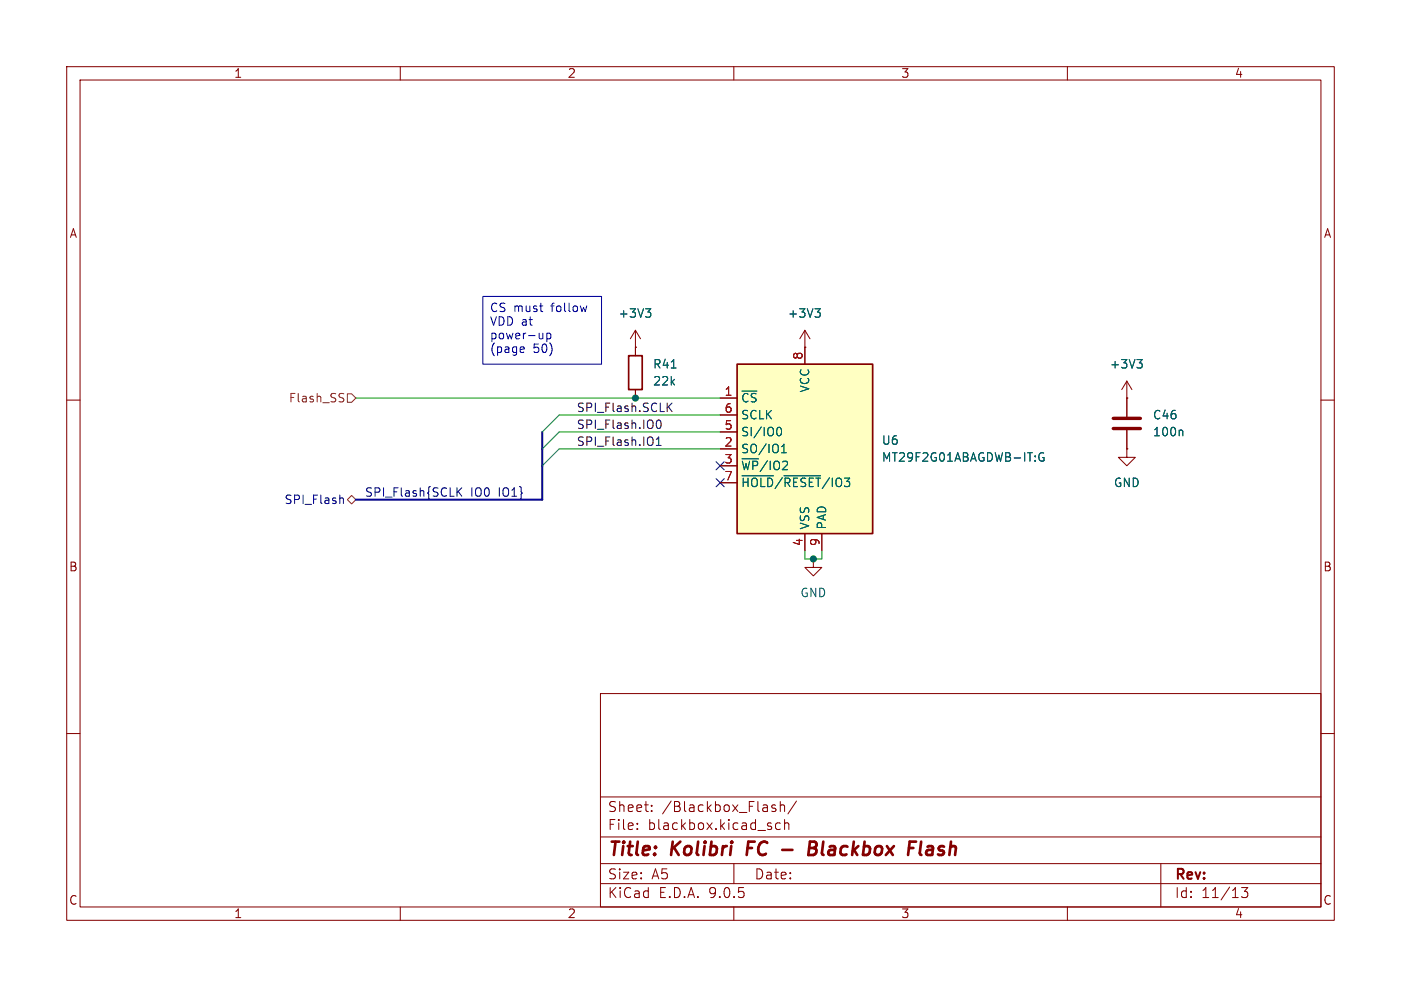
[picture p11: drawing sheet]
<svg xmlns="http://www.w3.org/2000/svg" width="210mm" height="148mm" viewBox="0 0 210 148" stroke-linecap="round" stroke-linejoin="round" font-family="sans-serif">
<g fill="none" stroke="#840000" stroke-width=".15">
<path d="M10 10h190v128h-190zM12 12h186v124h-186zM60 10v2M110 10v2M160 10v2M168.9 59.7h.1M168.9 57.2v5.3M168.9 57.2l-.8 1.2M168.9 57.2l.8 1.2M10 60h2M168.9 64.5v2.8M198 60h2"/>
<path d="M121.9 83.8v1.3h1.3l-1.3 1.3-1.3-1.3h1.3M121.9 83.8h.1M10 110h2M90 104h108v32h-108zM90 119.5h108M198 110h2M60 136v2M90 132.5h108M90 129.5h108M90 125.5h108M95.5 124.2v.2M95.5 123.5v.1"/>
<path d="M97.7 121.5v.2M97.7 120.8v.1M110 136v2M110 129.5v3M115.9 121.2l.3 .1 .1 .2-.2 .2h-.3M115.9 120.7l.3 .1M117 120.8a.37 .37 0 0 1 .6 .1v.8M117 120.2v1.5M117 123.5l-.5-.1-.2 .3v.4l.1 .2h.6M117.6 123.5a.37 .37 0 0 1 .7 .1v.8M117.6 122.9v1.5M119.4 120.1l-1.3 1.9"/>
<path d="M160 136v2M174 129.5v6.5M186.1 133.1h.9l-.5 .6a.41 .41 0 0 1 .5 .2v.4l-.1 .2-.6 .1-.2-.2"/>
</g>
<path d="M112.2 126.2l-.3 2M117.3 127.4h1.5M121.3 127.2h.7M121.4 126.2h.7a.49 .49 0 0 1 .3 .5 .49 .49 0 0 1-.4 .5l.2 .1a.58 .58 0 0 1-.3 .9h-.7zM136.4 126.2h.9M138.1 126.2l-.2 1.7 .2 .3" fill="none" stroke="#840000" stroke-width=".4"/>
<path d="M166.9 62.7h4M166.9 64.3h4" fill="none" stroke="#840000" stroke-width=".51"/>
<path d="M170.4 53.9h.8l-.4 .5M171 54.4l.2 .2v.3l-.2 .3M177.1 64.5l.2 .2v.6" fill="none" stroke="#006464" stroke-width=".15"/>
<path d="M110.5 54.6h20.3v25.4h-20.3z" fill="#ffffc2"/>
<path d="M94.2 53.3h2.1v5.1h-2.1zM110.5 54.6h20.3v25.4h-20.3z" fill="none" stroke="#840000" stroke-width=".25"/>
<g fill="none" stroke="#840000" stroke-width=".15">
<path d="M95.2 52.1h.1M95.2 49.5v3.8M95.2 58.4v1.3M95.2 49.5l-.7 1.3M95.2 49.5l.8 1.3M107.9 59.7h2.6M120.6 52.1h.1M120.6 49.5v5.1M120.6 49.5l-.7 1.3M120.6 49.5l.8 1.3M168.9 59.7h.1M168.9 59.7v2.8"/>
<path d="M107.9 62.2h2.6M107.9 64.8h2.6M107.9 67.3h2.6M107.9 69.9h2.6M107.9 72.4h2.6M168.9 67.3v1.3h1.3l-1.3 1.3-1.3-1.3h1.3M168.9 67.3h.1M168.9 64.5v2.8M120.6 80v2.6M123.2 80v2.6"/>
</g>
<g fill="none" stroke="#006464" stroke-width=".15">
<path d="M96.8 46.3h.7l-.4 .5M97.3 46.8l.2 .2v.3l-.2 .3M100.6 55.2h.7M122.2 46.3h.7l-.4 .5M122.7 46.8l.2 .2v.3l-.2 .3M170.4 53.9h.8l-.4 .5M171 54.4l.2 .2v.3l-.2 .3M111.2 71.3h4.7M116.5 64.2l.2-.1a.69 .69 0 0 1 .5 .5 .69 .69 0 0 1-.2 .7h-.3l-.2-.1M117.1 67.9h.8M117.1 67l.4-.4v1.3M117.5 71.3h5.5"/>
<path d="M156.4 67.9a.62 .62 0 0 0-.7 .5 .62 .62 0 0 0 .4 .8l.4-.2v-.4h-.2M177.1 64.5l.2 .2v.6"/>
</g>
<path d="M51.3 59.7l.2 .2v.2l-.2 .2M51.4 59l.1 .1M52.1 59.1h.6l.6 .6-.6 .6h-.6zM52.1 74.9l.6-.6 .6 .6-.6 .7z" fill="none" stroke="#725600" stroke-width=".15"/>
<path d="M51.1 74.7h.3l.1 .1v.7M68.7 73.7l.5 .7M69.2 73.1l-.7 .8M107.3 69.2l1.3 1.3M107.3 71.8l1.3 1.2M108.6 69.2l-1.3 1.3M108.6 71.8l-1.3 1.2" fill="none" stroke="#000084" stroke-width=".15"/>
<path d="M98.4 66.8h.7M98.4 65.9l.3-.4v1.3M98.4 63.5l.1-.4 .2-.1a.69 .69 0 0 1 .5 .5 .69 .69 0 0 1-.3 .7h-.3l-.2-.4M100.2 61l.5 .7M100.7 60.4l-.7 .8" fill="none" stroke="#0f0f0f" stroke-width=".15"/>
<path d="M81.3 64.8v10.1h-28" fill="none" stroke="#000084" stroke-width=".3"/>
<path d="M53.3 59.7h54.6M107.9 64.8h-24.1l-2.5 2.5M107.9 67.3h-24.1l-2.5 2.6M107.9 62.2h-24.1l-2.5 2.6M120.6 82.6v1.2h2.6v-1.2" fill="none" stroke="#009600" stroke-width=".15"/>
<path d="M72.4 44.5h17.8v10.1h-17.8zM78.5 52.8l-.1 .1M78.6 52.2v.1l-.6 .1M81.4 50v.8M81.4 50.7l-.2 .1M82 50v1.2M82 50h.3l.3 .2v.4l-.1 .2h-.5M88 45.9l-.3 .8" fill="none" stroke="#0000c2" stroke-width=".15"/>
<g fill="#009600" stroke="#009600" stroke-width=".15">
<circle cx="95.2" cy="59.7" r=".46"/>
<circle cx="121.9" cy="83.8" r=".46"/>
</g>
<g font-size="2.8" fill="#840000">
<text x="91" y="128.9">Title:</text>
<text x="100.7" y="128.9">Kolibri</text>
<text x="112.8" y="128.9">FC</text>
<text x="123.6" y="128.9">Blackbox</text>
<text x="139.4" y="128.9">Flash</text>
</g>
<g font-size="2.1" fill="#840000">
<text x="91" y="124.7">File:</text>
<text x="91" y="122">Sheet:</text>
<text x="97.1" y="124.7">blackbox.kicad_sch</text>
<text x="99.2" y="122">/Blackbox_Flash/</text>
<text x="91" y="134.9">KiCad</text>
<text x="91" y="132.1">Size:</text>
<text x="97.7" y="132.1">A5</text>
<text x="98.7" y="134.9">E.D.A.</text>
<text x="106.3" y="134.9">9.0.5</text>
<text x="113" y="132.1">Date:</text>
<text x="176" y="132.3">Rev:</text>
<text x="176" y="134.9">Id:</text>
<text x="180.1" y="134.9">11/13</text>
</g>
<g font-size="1.8" fill="#840000">
<text x="35" y="11.9">1</text>
<text x="85" y="11.9">2</text>
<text x="135" y="11.9">3</text>
<text x="185" y="11.9">4</text>
<text x="10.3" y="35.9">A</text>
<text x="198.4" y="35.9">A</text>
<text x="10.3" y="85.9">B</text>
<text x="198.3" y="85.9">B</text>
<text x="10.3" y="135.9">C</text>
<text x="35" y="137.9">1</text>
<text x="85" y="137.9">2</text>
<text x="135" y="137.9">3</text>
<text x="185" y="137.9">4</text>
<text x="198.3" y="135.9">C</text>
</g>
<g font-size="1.8" fill="#0000c2">
<text x="73.3" y="47.1">CS must</text>
<text x="82.8" y="47.1">follow</text>
<text x="73.3" y="49.2">VDD at</text>
<text x="73.3" y="51.2">power-up</text>
<text x="73.3" y="53.3">(page</text>
<text x="79.9" y="53.3">50)</text>
</g>
<g font-size="1.8" fill="#006464">
<text x="92.6" y="47.9">+3V3</text>
<text x="118" y="47.9">+3V3</text>
<text x="97.8" y="58">22k</text>
<text x="97.8" y="55.5">R41</text>
<text x="121.5" y="58.9" transform="rotate(-90 121.5 58.9)">VCC</text>
<text x="166.3" y="55.5">+3V3</text>
<text x="111" y="60.6">~{CS}</text>
<text x="111" y="63.1">SCLK</text>
<text x="111" y="65.6">SI/IO0</text>
<text x="172.7" y="65.6">100n</text>
<text x="172.7" y="63.1">C46</text>
<text x="111" y="68.2">SO/IO1</text>
<text x="111" y="70.7">~{WP}/IO2</text>
<text x="132.1" y="69.4">MT29F2G01ABAGDWB-IT:G</text>
<text x="132.1" y="66.9">U6</text>
<text x="111" y="73.3">~{HOLD}/~{RESET}/IO3</text>
<text x="166.9" y="73.3">GND</text>
<text x="121.5" y="79.5" transform="rotate(-90 121.5 79.5)">VSS</text>
<text x="124.1" y="79.5" transform="rotate(-90 124.1 79.5)">PAD</text>
<text x="119.9" y="89.8">GND</text>
</g>
<g font-size="1.8" fill="#a90000">
<text x="108.5" y="59.4">1</text>
<text x="120.4" y="54" transform="rotate(-90 120.4 54)">8</text>
<text x="108.5" y="62">6</text>
<text x="108.5" y="64.5">5</text>
<text x="108.5" y="67.1">2</text>
<text x="108.5" y="69.6">3</text>
<text x="108.5" y="72.1">7</text>
<text x="120.4" y="82" transform="rotate(-90 120.4 82)">4</text>
<text x="122.9" y="82" transform="rotate(-90 122.9 82)">9</text>
</g>
<text font-size="1.8" fill="#725600" x="43.2" y="60.6">Flash_SS</text>
<g font-size="1.8" fill="#0f0f0f">
<text x="86.4" y="61.9">SPI_Flash.SCLK</text>
<text x="86.4" y="64.4">SPI_Flash.IO0</text>
<text x="86.4" y="67">SPI_Flash.IO1</text>
</g>
<g font-size="1.8" fill="#000084">
<text x="42.5" y="75.8">SPI_Flash</text>
<text x="54.6" y="74.6">SPI_Flash{SCLK</text>
<text x="70.5" y="74.6">IO0</text>
<text x="74.9" y="74.6">IO1}</text>
</g>
</svg>
